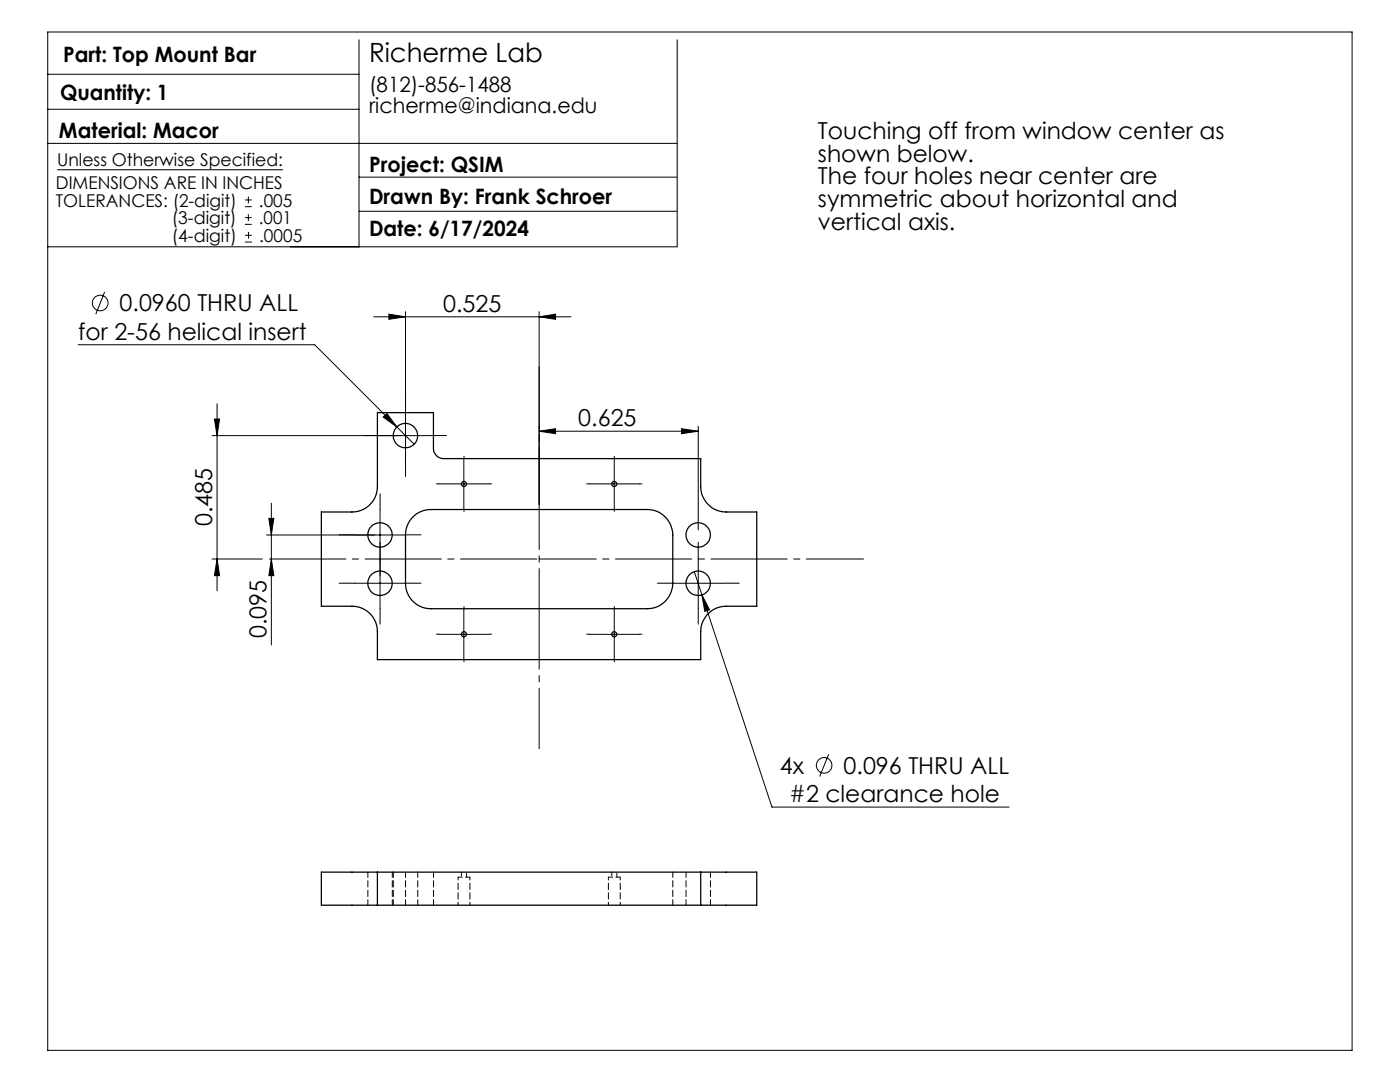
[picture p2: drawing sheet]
<svg xmlns="http://www.w3.org/2000/svg" width="279mm" height="216mm" viewBox="0 0 279 216" stroke-linecap="round" stroke-linejoin="round" font-family="sans-serif">
<g fill="none" stroke="#000" stroke-width=".2">
<path d="M9.5 6.4h260.3v203.2h-260.3zM9.5 14.8h62.1M71.6 7.9v41.3M135.1 7.9v41.3h-125.6M9.5 28.6h125.6M9.5 21.8h62.1M11.4 33.9h45.1M48.9 39.9h1.3M49.6 39.2v1.4M71.6 35.3h63.5M20.9 58.2l-1.8 4.5M48.9 41.2h1.3"/>
<path d="M48.9 44.8h1.3M48.9 43.4h1.3M48.9 48.3h1.4M48.9 47h1.4M49.6 42.8v1.3M49.6 46.3v1.3M71.6 42.2h63.5M15.6 68.8h47.2l19.9 19.9M74.6 63.2h39.3M77.6 62.7l3.3 .5-3.3 .5zM80.9 62.2v29.7M107.6 63.2l3.3-.5v1z"/>
<path d="M107.6 62.2v38.4M42.3 86.9h43.6M42.8 83.6h1l-.5 3.3zM43.3 80.6v37.3M76.5 83.2l.7-.7 2 2.7zM87.6 96.6h10M92.6 91.5v10.1M107.6 86l3.3-.5v1zM107.6 86h31.7M117.6 96.6h10M122.6 91.5v10.1M136 85.5l3.3 .5-3.3 .5z"/>
<path d="M139.3 85.1v20.6M42.3 111.5h10M43.3 111.5l.5 3.4h-1zM53.2 106.8h27.6M53.7 103.4h.9l-.4 3.4zM54.2 100.4v28.3M54.2 111.5l.4 3.4h-.9zM70.8 116.4h10M75.8 101.7v19.7M134.3 116.4h10M138.6 114.1l15.5 46.9h47.3M139.3 111.4v10"/>
<path d="M140.1 118.7l1.5 3-.9 .3zM87.6 126.6h10M92.6 121.6v10M117.6 126.6h10M122.6 121.6v10M165.4 150.5l-1.8 4.4"/>
<circle cx="20" cy="60.5" r="1.55"/>
<circle cx="164.5" cy="152.7" r="1.56"/>
</g>
<g fill="none" stroke="#000" stroke-width=".2" stroke-dasharray="15.2 1.3 1.3 1.3">
<path d="M75.9 86.9h-3.1M80.9 81.9v-3.2M80.9 91.9v3.2M85.9 86.9h3.2M87.6 96.5h-.5M92.6 91.5v-.5M97.6 96.5h.5M117.6 96.5h-.5M122.6 91.5v-.5M127.6 96.5h.5M70.9 106.7h-3.2M70.9 116.4h-3.2"/>
<path d="M75.9 101.7v-3.2M75.9 111.7v3.2M75.9 111.4v-3.2M80.9 106.7h3.1M80.9 116.4h3.1M92.6 101.5v.6M122.6 101.5v.6M134.4 116.4h-3.2M139.4 111.4v-3.2M144.4 116.4h3.1M75.9 121.4v3.1M87.6 126.5h-.5"/>
<path d="M92.6 121.5v-.5M92.6 131.5v.6M97.6 126.5h.5M117.6 126.5h-.5M122.6 121.5v-.5M122.6 131.5v.6M127.6 126.5h.5M139.4 121.4v3.1"/>
</g>
<path d="M107.6 101.6v19.9" fill="none" stroke="#000" stroke-width=".2" stroke-dasharray="15.2 1.3 1.3 1.3" stroke-dashoffset="7.2"/>
<path d="M107.6 121.5v27.9" fill="none" stroke="#000" stroke-width=".2" stroke-dasharray="15.2 1.3 1.3 1.3" stroke-dashoffset="3.2"/>
<path d="M107.6 101.6v-28.4" fill="none" stroke="#000" stroke-width=".2" stroke-dasharray="15.2 1.3 1.3 1.3" stroke-dashoffset="2.9"/>
<path d="M107.6 111.5h64.7" fill="none" stroke="#000" stroke-width=".2" stroke-dasharray="15.2 1.3 1.3 1.3" stroke-dashoffset="3.8"/>
<path d="M107.6 111.5h-54.3" fill="none" stroke="#000" stroke-width=".2" stroke-dasharray="15.2 1.3 1.3 1.3" stroke-dashoffset="-.5"/>
<g fill="#000">
<path d="M77.6 62.7l3.3 .5-3.3 .5zM107.6 63.2l3.3-.5v1z"/>
<path d="M42.8 83.6h1l-.5 3.3zM43.3 111.5l.5 3.4h-1zM53.7 103.4h.9l-.4 3.4zM54.2 111.5l.4 3.4h-.9z"/>
<path d="M136 85.5l3.3 .5-3.3 .5zM107.6 86l3.3-.5v1z"/>
<path d="M140.1 118.7l.6 3.3 .9-.3zM76.5 83.2l2.7 2-2-2.7z"/>
</g>
<g fill="none" stroke="#000" stroke-width=".25">
<path d="M75.3 82.3h11.2v7.2a2.05 2.05 0 0 0 2 2h51.3v5.6a5.1 5.1 0 0 0 5.1 5.1h6.1v18.8h-6.1a5.1 5.1 0 0 0-5.1 5v5.6h-64.5v-5.6a5 5 0 0 0-5.1-5h-6.1v-18.8h6.1a5 5 0 0 0 5.1-5.1zM82.2 103.4a5 5 0 0 1 3.8-1.7h43.2a5.1 5.1 0 0 1 5.1 5.1v9.6a5.1 5.1 0 0 1-5.1 5.1h-43.2a5 5 0 0 1-5.1-5.1l.1-10.3 .5-1.7zM75.3 174h-11.2v6.6h11.2M75.3 174v6.6M75.3 174h64.5M139.8 174h11.2v6.6h-11.2M139.8 174v6.6M75.3 180.6h64.5"/>
<circle cx="80.9" cy="86.9" r="2.43"/>
<circle cx="92.6" cy="96.6" r=".51"/>
<circle cx="122.6" cy="96.6" r=".52"/>
<circle cx="75.8" cy="116.4" r="2.43"/>
<circle cx="75.8" cy="106.7" r="2.44"/>
<circle cx="139.3" cy="116.4" r="2.43"/>
<circle cx="139.3" cy="106.7" r="2.44"/>
<circle cx="92.6" cy="126.6" r=".5"/>
<circle cx="122.6" cy="126.6" r=".51"/>
</g>
<path d="M93.8 175h-2.4M123.8 175h-2.4" fill="none" stroke="#000" stroke-width=".2" stroke-dasharray="1.3 .6" stroke-dashoffset=".4"/>
<path d="M73.4 174v6.6M78.5 174v6.6M80.9 174v6.6M86.5 174v6.6M136.9 174v6.6M78.3 180.6v-6.6M83.4 180.6v-6.6M134.3 180.6v-6.6M141.8 180.6v-6.6" fill="none" stroke="#000" stroke-width=".2" stroke-dasharray="1.3 .6" stroke-dashoffset=".2"/>
<path d="M91.4 175v5.6M121.4 175v5.6M93.8 180.6v-5.6M123.8 180.6v-5.6" fill="none" stroke="#000" stroke-width=".2" stroke-dasharray="1.3 .6" stroke-dashoffset=".7"/>
<path d="M92.1 174v1M93.1 175v-1M122.1 174v1M123.1 175v-1" fill="none" stroke="#000" stroke-width=".2" stroke-dasharray="1.3 .6" stroke-dashoffset=".5"/>
<text font-size="5.3" x="73.7" y="12.3">Richerme Lab</text>
<g font-size="4.7">
<text x="163.2" y="27.7">Touching off from window center as</text>
<text x="163.2" y="32.2">shown below.</text>
<text x="163.2" y="36.8">The four holes near center are</text>
<text x="163.2" y="41.3">symmetric about horizontal and</text>
<text x="163.2" y="45.8">vertical axis.</text>
<text x="23.9" y="62.1">0.0960 THRU ALL</text>
<text x="88.5" y="62.2">0.525</text>
<text x="15.6" y="67.8">for 2-56 helical insert</text>
<text x="115.4" y="85">0.625</text>
<text x="42.3" y="105" transform="rotate(-90 42.3 105)">0.485</text>
<text x="53.2" y="127.4" transform="rotate(-90 53.2 127.4)">0.095</text>
<text x="155.7" y="154.4">4x</text>
<text x="168.4" y="154.4">0.096 THRU ALL</text>
<text x="157.5" y="160">#2 clearance hole</text>
</g>
<g font-size="4.2">
<text x="12.6" y="12.4">Part: Top Mount Bar</text>
<text x="12" y="20">Quantity: 1</text>
<text x="73.7" y="18.3">(812)-856-1488</text>
<text x="73.7" y="22.5">richerme@indiana.edu</text>
<text x="11.8" y="27.5">Material: Macor</text>
<text x="73.7" y="34.3">Project: QSIM</text>
<text x="73.7" y="40.7">Drawn By: Frank Schroer</text>
<text x="73.7" y="47.2">Date: 6/17/2024</text>
</g>
<g font-size="3.5">
<text x="11.4" y="33.1">Unless Otherwise Specified:</text>
<text x="11.2" y="37.7">DIMENSIONS ARE IN INCHES</text>
<text x="11.2" y="41.2">TOLERANCES: (2-digit)</text>
<text x="51.7" y="41.2">.005</text>
<text x="34.3" y="44.8">(3-digit)</text>
<text x="51.7" y="44.8">.001</text>
<text x="34.3" y="48.3">(4-digit)</text>
<text x="51.7" y="48.3">.0005</text>
</g>
</svg>
